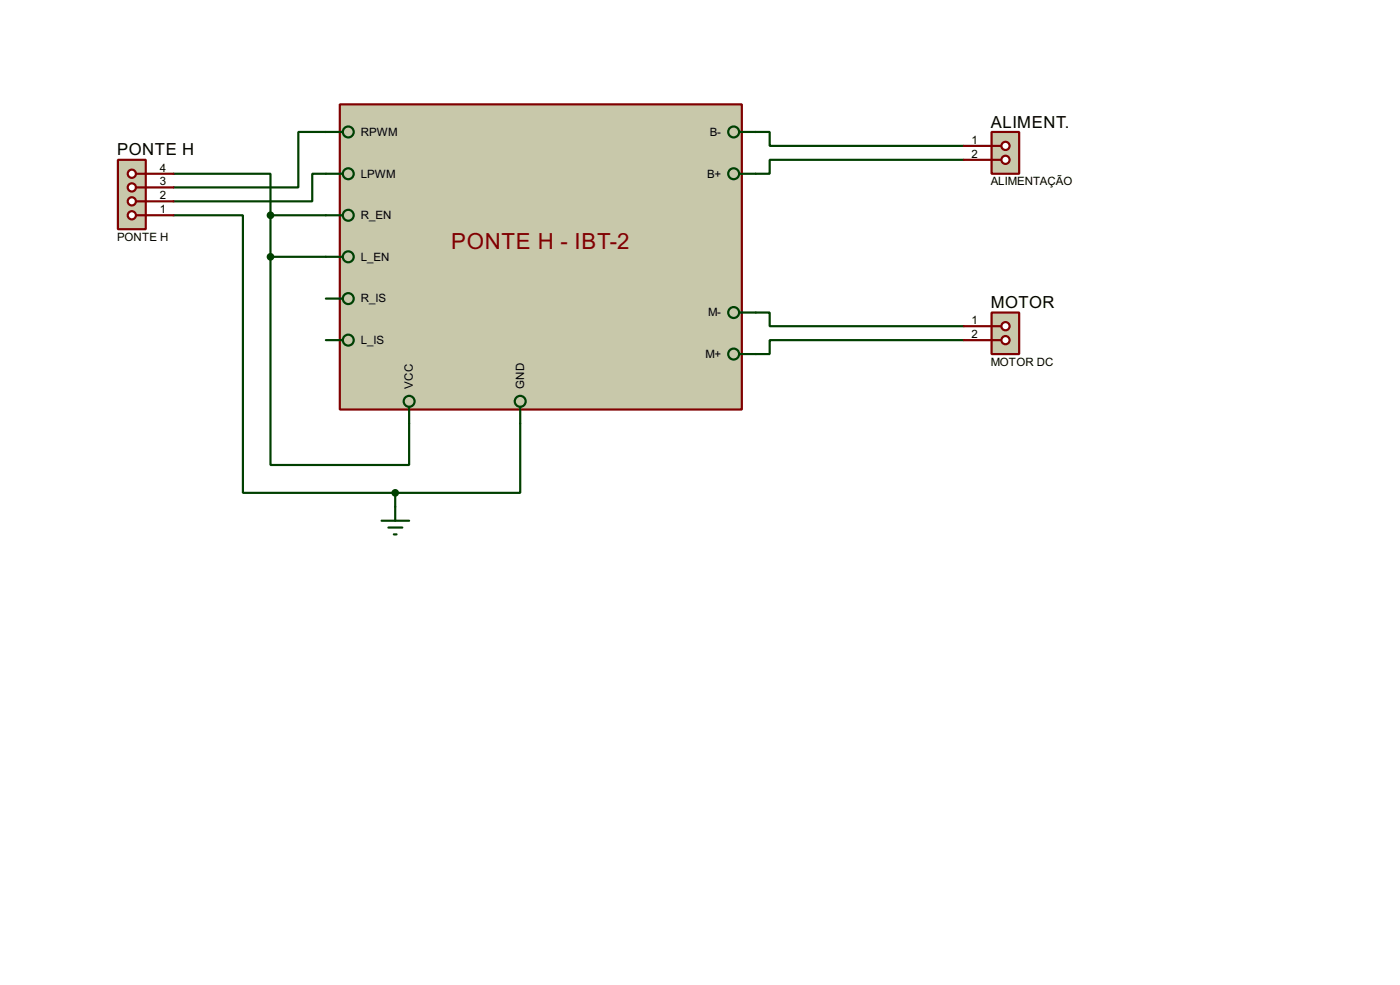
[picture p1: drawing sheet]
<svg xmlns="http://www.w3.org/2000/svg" width="256mm" height="180mm" viewBox="0 0 256 180" stroke-linecap="round" stroke-linejoin="round" font-family="sans-serif">
<g fill="none" stroke="#004000" stroke-width=".4">
<path d="M31.8 31.8h17.8v7.6M31.8 39.4h12.7v50.8h27.9M49.6 39.4v7.6M49.6 39.4h10.1M59.7 31.8h-2.5v5.1h-25.4M59.7 24.2h-5v10.1h-22.9M138.5 24.2h2.5v2.5h35.6M176.6 29.3h-35.6v2.5h-2.5M49.6 47v38.1h25.4v-7.6M49.6 47h10.1M138.5 57.2h2.5v2.5h35.6M95.3 77.5v12.7h-22.9"/>
<path d="M176.6 62.3h-35.6v2.5h-2.5M72.4 90.2v2.6"/>
</g>
<path d="M62.3 19.1h73.6v55.9h-73.6z" fill="#c8c8aa" stroke="#800000" stroke-width=".4"/>
<g fill="none" stroke="#004000" stroke-width=".4">
<path d="M59.7 24.2h3.1M59.7 31.8h3.1M59.7 39.4h3.1M135.4 24.2h3.1M135.4 31.8h3.1M59.7 47h3.1M59.7 54.7h3.1M135.4 57.2h3.1M59.7 62.3h3.1M75 74.5v3M95.3 74.5v3M135.4 64.8h3.1"/>
<circle cx="63.8" cy="39.4" r="1"/>
<circle cx="63.8" cy="31.8" r="1"/>
<circle cx="63.8" cy="24.2" r="1"/>
<circle cx="134.4" cy="31.8" r="1"/>
<circle cx="134.4" cy="24.2" r="1"/>
<circle cx="63.8" cy="47" r="1"/>
<circle cx="63.8" cy="54.7" r="1"/>
<circle cx="134.4" cy="57.2" r="1"/>
<circle cx="63.8" cy="62.3" r="1"/>
<circle cx="74.9" cy="73.5" r="1"/>
<circle cx="95.3" cy="73.5" r="1"/>
<circle cx="134.4" cy="64.8" r="1"/>
</g>
<path d="M21.6 29.3h5.1v12.7h-5.1z" fill="#c8c8aa" stroke="#800000" stroke-width=".4"/>
<path d="M24.9 39.4h1.8" fill="none" stroke="#800000" stroke-width=".4"/>
<circle cx="24.1" cy="36.9" r=".75" fill="#feffff" stroke="#800000" stroke-width=".4"/>
<path d="M24.9 36.9h1.8" fill="none" stroke="#800000" stroke-width=".4"/>
<circle cx="24.1" cy="34.3" r=".75" fill="#feffff" stroke="#800000" stroke-width=".4"/>
<path d="M24.9 34.3h1.8" fill="none" stroke="#800000" stroke-width=".4"/>
<circle cx="24.1" cy="31.8" r=".75" fill="#feffff" stroke="#800000" stroke-width=".4"/>
<path d="M24.9 31.8h1.8" fill="none" stroke="#800000" stroke-width=".4"/>
<circle cx="24.1" cy="39.4" r=".75" fill="#feffff" stroke="#800000" stroke-width=".4"/>
<path d="M26.7 39.4h5.1M26.7 36.9h5.1M26.7 34.3h5.1M26.7 31.8h5.1" fill="none" stroke="#800000" stroke-width=".4"/>
<g fill="#004000" stroke="#004000" stroke-width=".4">
<circle cx="49.5" cy="47" r=".5"/>
<circle cx="49.5" cy="39.4" r=".5"/>
</g>
<path d="M181.7 24.2h5v7.6h-5z" fill="#c8c8aa" stroke="#800000" stroke-width=".4"/>
<path d="M181.7 26.7h1.7" fill="none" stroke="#800000" stroke-width=".4"/>
<circle cx="184.2" cy="26.7" r=".75" fill="#feffff" stroke="#800000" stroke-width=".4"/>
<path d="M181.7 29.3h1.7" fill="none" stroke="#800000" stroke-width=".4"/>
<circle cx="184.2" cy="29.3" r=".75" fill="#feffff" stroke="#800000" stroke-width=".4"/>
<path d="M176.6 26.7h5.1M176.6 29.3h5.1" fill="none" stroke="#800000" stroke-width=".4"/>
<path d="M181.7 57.2h5v7.6h-5z" fill="#c8c8aa" stroke="#800000" stroke-width=".4"/>
<path d="M181.7 59.7h1.7" fill="none" stroke="#800000" stroke-width=".4"/>
<circle cx="184.2" cy="59.7" r=".75" fill="#feffff" stroke="#800000" stroke-width=".4"/>
<path d="M181.7 62.3h1.7" fill="none" stroke="#800000" stroke-width=".4"/>
<circle cx="184.2" cy="62.3" r=".75" fill="#feffff" stroke="#800000" stroke-width=".4"/>
<path d="M176.6 59.7h5.1M176.6 62.3h5.1" fill="none" stroke="#800000" stroke-width=".4"/>
<path d="M69.9 95.3h5.1M71.2 96.6h2.5M72.2 97.8h.5M72.4 92.8v2.5" fill="none" stroke="#004000" stroke-width=".4"/>
<circle cx="72.4" cy="90.2" r=".5" fill="#004000" stroke="#004000" stroke-width=".4"/>
<text font-size="4.6" fill="#800000" x="82.7" y="45.6">PONTE H - IBT-2</text>
<g font-size="3.4">
<text x="181.5" y="23.3">ALIMENT.</text>
<text x="21.5" y="28.5">PONTE H</text>
<text x="181.5" y="56.4">MOTOR</text>
</g>
<g font-size="2.4">
<text x="66.1" y="24.9">RPWM</text>
<text x="130" y="24.9">B-</text>
<text x="178" y="26.3">1</text>
<text x="178" y="28.9">2</text>
<text x="29.3" y="33.9">3</text>
<text x="29.3" y="31.4">4</text>
<text x="66.1" y="32.5">LPWM</text>
<text x="129.5" y="32.5">B+</text>
<text x="181.5" y="33.9">ALIMENTAÇÃO</text>
<text x="29.3" y="39">1</text>
<text x="29.3" y="36.5">2</text>
<text x="66.1" y="40.1">R_EN</text>
<text x="21.4" y="44.1">PONTE H</text>
<text x="66.1" y="47.7">L_EN</text>
<text x="66.1" y="55.4">R_IS</text>
<text x="129.7" y="57.9">M-</text>
<text x="178" y="59.3">1</text>
<text x="66.1" y="63">L_IS</text>
<text x="129.2" y="65.5">M+</text>
<text x="178" y="61.9">2</text>
<text x="75.7" y="71.1" transform="rotate(-90 75.7 71.1)">VCC</text>
<text x="96" y="71.1" transform="rotate(-90 96 71.1)">GND</text>
<text x="181.5" y="66.9">MOTOR DC</text>
</g>
</svg>
